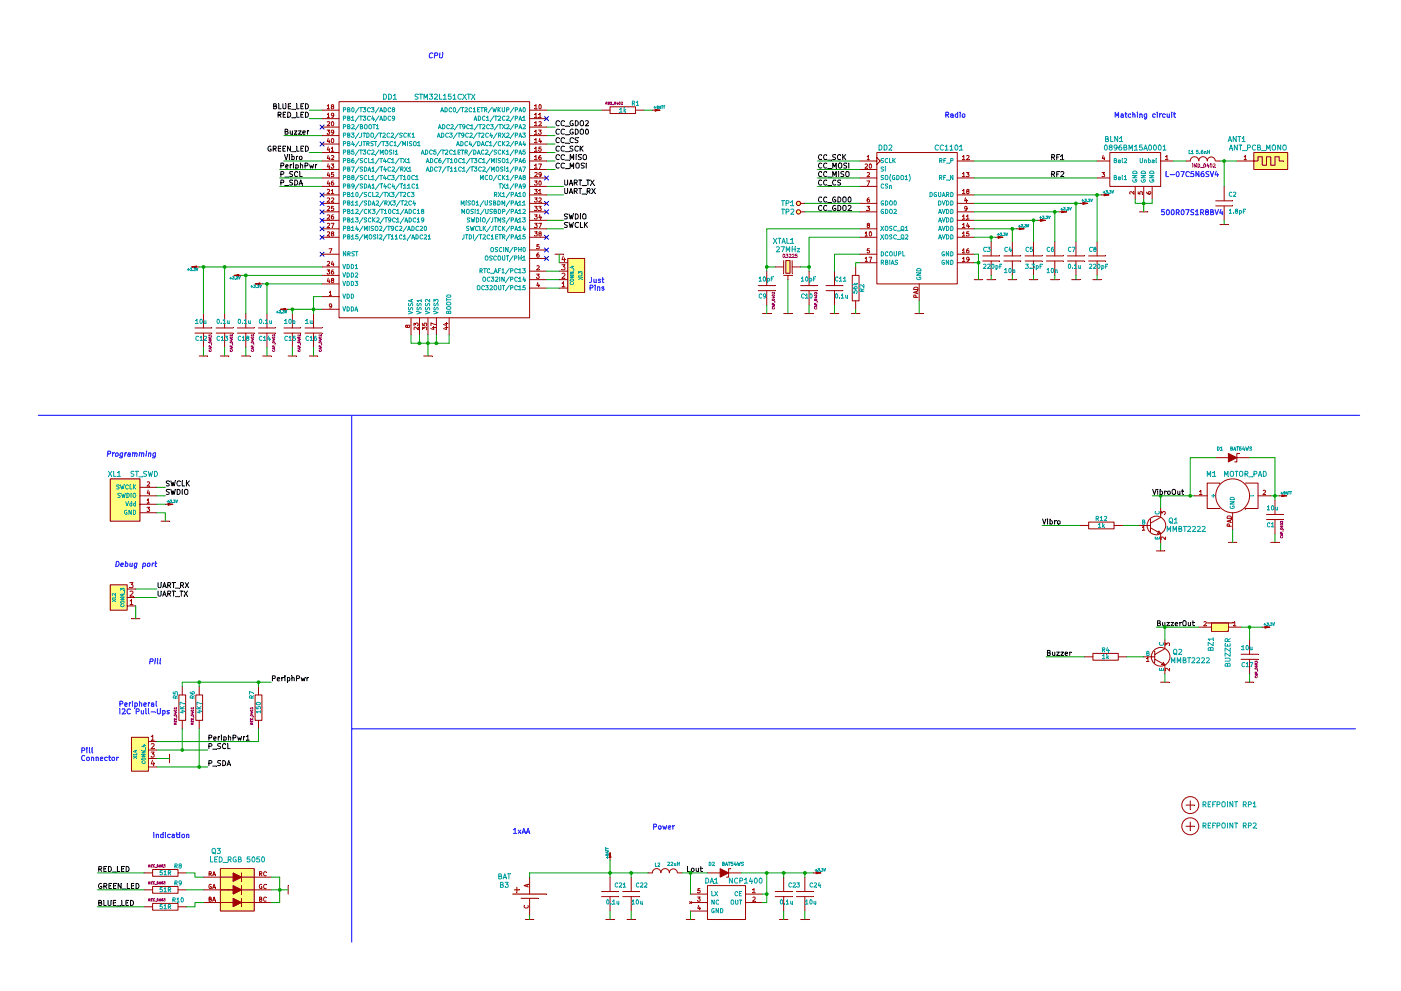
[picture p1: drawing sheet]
EESchema Schematic File Version 2
LIBS:Antennas_kl
LIBS:Connectors_kl
LIBS:pcb_details
LIBS:power
LIBS:Power_kl
LIBS:st_kl
LIBS:Tittar_kl
LIBS:Transistors_kl
LIBS:RF ICs
LIBS:memory
LIBS:ChibiArmlet-cache
EELAYER 25 0
EELAYER END
$Descr A3 16535 11693
encoding utf-8
Sheet 1 1
Title ""
Date "29 dec 2013"
Rev ""
Comp ""
Comment1 ""
Comment2 ""
Comment3 ""
Comment4 ""
$EndDescr
Text Notes 1350 6700 0    60   Italic 12
Debug port
Text Notes 1250 5400 0    60   Italic 12
Programming
Text Notes 5050 700  0    60   Italic 12
CPU
Text Notes 1800 9900 0    60   ~ 12
Indication
Text Notes 7700 9800 0    60   ~ 12
Power
Text Label 3650 1300 2    60   ~ 0
BLUE_LED
Text Label 3650 1400 2    60   ~ 0
RED_LED
$Comp
L GND #PWR01
U 1 1
P 3700 4200
F 0 "#PWR01" H 3790 4180 30  0001 C CNN
F 1 "GND" H 3700 4120 30  0001 C CNN
F 2 "" H 3700 4200 60  0001 C CNN
F 3 "" H 3700 4200 60  0001 C CNN
	1    3700 4200
	1    0    0    -1  
$EndComp
Text Label 1150 10500 0    60   ~ 0
GREEN_LED
Text Label 1150 10700 0    60   ~ 0
BLUE_LED
Text Label 1150 10300 0    60   ~ 0
RED_LED
$Comp
L REFPOINT RP2
U 1 1
P 14050 9750
F 0 "RP2" H 14750 9750 60  0000 C CNN
F 1 "REFPOINT" H 14400 9750 60  0000 C CNN
F 2 "" H 14050 9750 60  0001 C CNN
F 3 "" H 14050 9750 60  0001 C CNN
	1    14050 9750
	1    0    0    -1  
$EndComp
$Comp
L REFPOINT RP1
U 1 1
P 14050 9500
F 0 "RP1" H 14750 9500 60  0000 C CNN
F 1 "REFPOINT" H 14400 9500 60  0000 C CNN
F 2 "" H 14050 9500 60  0001 C CNN
F 3 "" H 14050 9500 60  0001 C CNN
	1    14050 9500
	1    0    0    -1  
$EndComp
$Comp
L GND #PWR02
U 1 1
P 1950 6150
F 0 "#PWR02" H 2040 6130 30  0001 C CNN
F 1 "GND" H 1950 6070 30  0001 C CNN
F 2 "" H 1950 6150 60  0001 C CNN
F 3 "" H 1950 6150 60  0001 C CNN
	1    1950 6150
	1    0    0    -1  
$EndComp
$Comp
L +3.3V #PWR03
U 1 1
P 1950 5950
F 0 "#PWR03" H 1950 5910 30  0001 C CNN
F 1 "+3.3V" H 2030 5980 30  0000 C CNN
F 2 "" H 1950 5950 60  0001 C CNN
F 3 "" H 1950 5950 60  0001 C CNN
	1    1950 5950
	1    0    0    -1  
$EndComp
Text Label 1950 5750 0    60   ~ 0
SWCLK
Text Label 1950 5850 0    60   ~ 0
SWDIO
Text Label 6650 2700 0    60   ~ 0
SWCLK
Text Label 6650 2600 0    60   ~ 0
SWDIO
$Comp
L GND #PWR04
U 1 1
P 5050 4200
F 0 "#PWR04" H 5140 4180 30  0001 C CNN
F 1 "GND" H 5050 4120 30  0001 C CNN
F 2 "" H 5050 4200 60  0001 C CNN
F 3 "" H 5050 4200 60  0001 C CNN
	1    5050 4200
	1    0    0    -1  
$EndComp
$Comp
L GND #PWR05
U 1 1
P 3450 4200
F 0 "#PWR05" H 3540 4180 30  0001 C CNN
F 1 "GND" H 3450 4120 30  0001 C CNN
F 2 "" H 3450 4200 60  0001 C CNN
F 3 "" H 3450 4200 60  0001 C CNN
	1    3450 4200
	1    0    0    -1  
$EndComp
$Comp
L GND #PWR06
U 1 1
P 3150 4200
F 0 "#PWR06" H 3240 4180 30  0001 C CNN
F 1 "GND" H 3150 4120 30  0001 C CNN
F 2 "" H 3150 4200 60  0001 C CNN
F 3 "" H 3150 4200 60  0001 C CNN
	1    3150 4200
	1    0    0    -1  
$EndComp
$Comp
L GND #PWR07
U 1 1
P 2650 4200
F 0 "#PWR07" H 2740 4180 30  0001 C CNN
F 1 "GND" H 2650 4120 30  0001 C CNN
F 2 "" H 2650 4200 60  0001 C CNN
F 3 "" H 2650 4200 60  0001 C CNN
	1    2650 4200
	1    0    0    -1  
$EndComp
$Comp
L +3.3V #PWR08
U 1 1
P 3100 3350
F 0 "#PWR08" H 3100 3310 30  0001 C CNN
F 1 "+3.3V" H 3180 3380 30  0000 C CNN
F 2 "" H 3100 3350 60  0001 C CNN
F 3 "" H 3100 3350 60  0001 C CNN
	1    3100 3350
	-1   0    0    1   
$EndComp
$Comp
L +3.3V #PWR09
U 1 1
P 2350 3150
F 0 "#PWR09" H 2350 3110 30  0001 C CNN
F 1 "+3.3V" H 2430 3180 30  0000 C CNN
F 2 "" H 2350 3150 60  0001 C CNN
F 3 "" H 2350 3150 60  0001 C CNN
	1    2350 3150
	-1   0    0    1   
$EndComp
$Comp
L +3.3V #PWR010
U 1 1
P 3400 3650
F 0 "#PWR010" H 3400 3610 30  0001 C CNN
F 1 "+3.3V" H 3480 3680 30  0000 C CNN
F 2 "" H 3400 3650 60  0001 C CNN
F 3 "" H 3400 3650 60  0001 C CNN
	1    3400 3650
	-1   0    0    1   
$EndComp
$Comp
L C C13
U 1 1
P 2650 3900
F 0 "C13" H 2550 3800 50  0000 L CNN
F 1 "0.1u" H 2550 4000 50  0000 L CNN
F 2 "CAP_0402" V 2750 3750 28  0000 C BNN
F 3 "" H 2650 3900 60  0001 C CNN
	1    2650 3900
	1    0    0    -1  
$EndComp
$Comp
L C C14
U 1 1
P 3150 3900
F 0 "C14" H 3050 3800 50  0000 L CNN
F 1 "0.1u" H 3050 4000 50  0000 L CNN
F 2 "CAP_0402" V 3250 3750 28  0000 C BNN
F 3 "" H 3150 3900 60  0001 C CNN
	1    3150 3900
	1    0    0    -1  
$EndComp
$Comp
L C C16
U 1 1
P 3700 3900
F 0 "C16" H 3600 3800 50  0000 L CNN
F 1 "1u" H 3600 4000 50  0000 L CNN
F 2 "CAP_0402" V 3800 3750 28  0000 C BNN
F 3 "" H 3700 3900 60  0001 C CNN
	1    3700 3900
	1    0    0    -1  
$EndComp
$Comp
L C C15
U 1 1
P 3450 3900
F 0 "C15" H 3350 3800 50  0000 L CNN
F 1 "10n" H 3350 4000 50  0000 L CNN
F 2 "CAP_0402" V 3550 3750 28  0000 C BNN
F 3 "" H 3450 3900 60  0001 C CNN
	1    3450 3900
	1    0    0    -1  
$EndComp
NoConn ~ 3800 3000
Text Label 6650 2200 0    60   ~ 0
UART_TX
$Comp
L GND #PWR011
U 1 1
P 1600 7300
F 0 "#PWR011" H 1690 7280 30  0001 C CNN
F 1 "GND" H 1600 7220 30  0001 C CNN
F 2 "" H 1600 7300 60  0001 C CNN
F 3 "" H 1600 7300 60  0001 C CNN
	1    1600 7300
	-1   0    0    -1  
$EndComp
$Comp
L ST_SWD XL1
U 1 1
P 1500 5900
F 0 "XL1" H 1350 6200 60  0000 C CNN
F 1 "ST_SWD" H 1700 6200 60  0000 C CNN
F 2 "" H 1500 5900 60  0001 C CNN
F 3 "" H 1500 5900 60  0001 C CNN
	1    1500 5900
	1    0    0    -1  
$EndComp
$Comp
L GND #PWR012
U 1 1
P 2400 4200
F 0 "#PWR012" H 2490 4180 30  0001 C CNN
F 1 "GND" H 2400 4120 30  0001 C CNN
F 2 "" H 2400 4200 60  0001 C CNN
F 3 "" H 2400 4200 60  0001 C CNN
	1    2400 4200
	1    0    0    -1  
$EndComp
$Comp
L C C12
U 1 1
P 2400 3900
F 0 "C12" H 2300 3800 50  0000 L CNN
F 1 "10u" H 2300 4000 50  0000 L CNN
F 2 "CAP_0603" V 2500 3750 28  0000 C BNN
F 3 "" H 2400 3900 60  0001 C CNN
	1    2400 3900
	1    0    0    -1  
$EndComp
Text Label 3650 1800 2    60   ~ 0
GREEN_LED
Text Notes 11150 1400 0    60   ~ 0
Radio
$Comp
L CRYSTAL_H XTAL1
U 1 1
P 9300 3150
F 0 "XTAL1" H 9250 3450 60  0000 C CNN
F 1 "27MHz" H 9300 3350 60  0000 C CNN
F 2 "03225" H 9325 3275 39  0000 C CNN
F 3 "" H 9300 3150 60  0001 C CNN
	1    9300 3150
	1    0    0    -1  
$EndComp
$Comp
L C C10
U 1 1
P 9550 3400
F 0 "C10" H 9450 3300 50  0000 L CNN
F 1 "10pF" H 9450 3500 50  0000 L CNN
F 2 "CAP_0402" V 9650 3250 28  0000 C BNN
F 3 "" H 9550 3400 60  0001 C CNN
	1    9550 3400
	1    0    0    -1  
$EndComp
$Comp
L GND #PWR013
U 1 1
P 9550 3700
F 0 "#PWR013" H 9640 3680 30  0001 C CNN
F 1 "GND" H 9550 3620 30  0001 C CNN
F 2 "" H 9550 3700 60  0001 C CNN
F 3 "" H 9550 3700 60  0001 C CNN
	1    9550 3700
	1    0    0    -1  
$EndComp
$Comp
L GND #PWR014
U 1 1
P 9050 3700
F 0 "#PWR014" H 9140 3680 30  0001 C CNN
F 1 "GND" H 9050 3620 30  0001 C CNN
F 2 "" H 9050 3700 60  0001 C CNN
F 3 "" H 9050 3700 60  0001 C CNN
	1    9050 3700
	1    0    0    -1  
$EndComp
$Comp
L C C9
U 1 1
P 9050 3400
F 0 "C9" H 8950 3300 50  0000 L CNN
F 1 "10pF" H 8950 3500 50  0000 L CNN
F 2 "CAP_0402" V 9150 3250 28  0000 C BNN
F 3 "" H 9050 3400 60  0001 C CNN
	1    9050 3400
	1    0    0    -1  
$EndComp
$Comp
L GND #PWR015
U 1 1
P 9300 3700
F 0 "#PWR015" H 9390 3680 30  0001 C CNN
F 1 "GND" H 9300 3620 30  0001 C CNN
F 2 "" H 9300 3700 60  0001 C CNN
F 3 "" H 9300 3700 60  0001 C CNN
	1    9300 3700
	1    0    0    -1  
$EndComp
Text Label 9650 2500 0    60   ~ 0
CC_GDO2
$Comp
L +3.3V #PWR016
U 1 1
P 11750 2800
F 0 "#PWR016" H 11750 2760 30  0001 C CNN
F 1 "+3.3V" H 11830 2830 30  0000 C CNN
F 2 "" H 11750 2800 60  0001 C CNN
F 3 "" H 11750 2800 60  0001 C CNN
	1    11750 2800
	1    0    0    -1  
$EndComp
$Comp
L +3.3V #PWR017
U 1 1
P 12000 2700
F 0 "#PWR017" H 12000 2660 30  0001 C CNN
F 1 "+3.3V" H 12080 2730 30  0000 C CNN
F 2 "" H 12000 2700 60  0001 C CNN
F 3 "" H 12000 2700 60  0001 C CNN
	1    12000 2700
	1    0    0    -1  
$EndComp
$Comp
L +3.3V #PWR018
U 1 1
P 12250 2600
F 0 "#PWR018" H 12250 2560 30  0001 C CNN
F 1 "+3.3V" H 12330 2630 30  0000 C CNN
F 2 "" H 12250 2600 60  0001 C CNN
F 3 "" H 12250 2600 60  0001 C CNN
	1    12250 2600
	1    0    0    -1  
$EndComp
$Comp
L +3.3V #PWR019
U 1 1
P 12500 2500
F 0 "#PWR019" H 12500 2460 30  0001 C CNN
F 1 "+3.3V" H 12580 2530 30  0000 C CNN
F 2 "" H 12500 2500 60  0001 C CNN
F 3 "" H 12500 2500 60  0001 C CNN
	1    12500 2500
	1    0    0    -1  
$EndComp
$Comp
L +3.3V #PWR020
U 1 1
P 12750 2400
F 0 "#PWR020" H 12750 2360 30  0001 C CNN
F 1 "+3.3V" H 12830 2430 30  0000 C CNN
F 2 "" H 12750 2400 60  0001 C CNN
F 3 "" H 12750 2400 60  0001 C CNN
	1    12750 2400
	1    0    0    -1  
$EndComp
$Comp
L +3.3V #PWR021
U 1 1
P 13000 2300
F 0 "#PWR021" H 13000 2260 30  0001 C CNN
F 1 "+3.3V" H 13080 2330 30  0000 C CNN
F 2 "" H 13000 2300 60  0001 C CNN
F 3 "" H 13000 2300 60  0001 C CNN
	1    13000 2300
	1    0    0    -1  
$EndComp
Text Label 9650 2400 0    60   ~ 0
CC_GDO0
Text Label 9650 2200 0    60   ~ 0
CC_CS
Text Label 9650 1900 0    60   ~ 0
CC_SCK
Text Label 9650 2100 0    60   ~ 0
CC_MISO
Text Label 9650 2000 0    60   ~ 0
CC_MOSI
$Comp
L CC1101 DD2
U 1 1
P 10900 2550
F 0 "DD2" H 10450 3350 60  0000 C CNN
F 1 "CC1101" H 11200 3350 60  0000 C CNN
F 2 "" H 10900 2550 60  0001 C CNN
F 3 "" H 10900 2550 60  0001 C CNN
	1    10900 2550
	1    0    0    -1  
$EndComp
Text Label 12400 2100 0    60   ~ 0
RF2
Text Label 12400 1900 0    60   ~ 0
RF1
$Comp
L GND #PWR022
U 1 1
P 12950 3300
F 0 "#PWR022" H 13040 3280 30  0001 C CNN
F 1 "GND" H 12950 3220 30  0001 C CNN
F 2 "" H 12950 3300 60  0001 C CNN
F 3 "" H 12950 3300 60  0001 C CNN
	1    12950 3300
	1    0    0    -1  
$EndComp
$Comp
L C C8
U 1 1
P 12950 3050
F 0 "C8" H 12850 3150 50  0000 L CNN
F 1 "220pF" H 12850 2950 50  0000 L CNN
F 2 "" H 12950 3050 60  0001 C CNN
F 3 "" H 12950 3050 60  0001 C CNN
	1    12950 3050
	1    0    0    -1  
$EndComp
$Comp
L GND #PWR023
U 1 1
P 12450 3300
F 0 "#PWR023" H 12540 3280 30  0001 C CNN
F 1 "GND" H 12450 3220 30  0001 C CNN
F 2 "" H 12450 3300 60  0001 C CNN
F 3 "" H 12450 3300 60  0001 C CNN
	1    12450 3300
	1    0    0    -1  
$EndComp
$Comp
L C C6
U 1 1
P 12450 3050
F 0 "C6" H 12350 3150 50  0000 L CNN
F 1 "10n" H 12350 2900 50  0000 L CNN
F 2 "" H 12450 3050 60  0001 C CNN
F 3 "" H 12450 3050 60  0001 C CNN
	1    12450 3050
	1    0    0    -1  
$EndComp
$Comp
L C C7
U 1 1
P 12700 3050
F 0 "C7" H 12600 3150 50  0000 L CNN
F 1 "0.1u" H 12600 2950 50  0000 L CNN
F 2 "" H 12700 3050 60  0001 C CNN
F 3 "" H 12700 3050 60  0001 C CNN
	1    12700 3050
	1    0    0    -1  
$EndComp
$Comp
L GND #PWR024
U 1 1
P 12700 3300
F 0 "#PWR024" H 12790 3280 30  0001 C CNN
F 1 "GND" H 12700 3220 30  0001 C CNN
F 2 "" H 12700 3300 60  0001 C CNN
F 3 "" H 12700 3300 60  0001 C CNN
	1    12700 3300
	1    0    0    -1  
$EndComp
$Comp
L GND #PWR025
U 1 1
P 12200 3300
F 0 "#PWR025" H 12290 3280 30  0001 C CNN
F 1 "GND" H 12200 3220 30  0001 C CNN
F 2 "" H 12200 3300 60  0001 C CNN
F 3 "" H 12200 3300 60  0001 C CNN
	1    12200 3300
	1    0    0    -1  
$EndComp
$Comp
L C C5
U 1 1
P 12200 3050
F 0 "C5" H 12100 3150 50  0000 L CNN
F 1 "3.3pF" H 12100 2950 50  0000 L CNN
F 2 "" H 12200 3050 60  0001 C CNN
F 3 "" H 12200 3050 60  0001 C CNN
	1    12200 3050
	1    0    0    -1  
$EndComp
$Comp
L C C4
U 1 1
P 11950 3050
F 0 "C4" H 11850 3150 50  0000 L CNN
F 1 "10n" H 11850 2900 50  0000 L CNN
F 2 "" H 11950 3050 60  0001 C CNN
F 3 "" H 11950 3050 60  0001 C CNN
	1    11950 3050
	1    0    0    -1  
$EndComp
$Comp
L GND #PWR026
U 1 1
P 11950 3300
F 0 "#PWR026" H 12040 3280 30  0001 C CNN
F 1 "GND" H 11950 3220 30  0001 C CNN
F 2 "" H 11950 3300 60  0001 C CNN
F 3 "" H 11950 3300 60  0001 C CNN
	1    11950 3300
	1    0    0    -1  
$EndComp
$Comp
L GND #PWR027
U 1 1
P 11700 3300
F 0 "#PWR027" H 11790 3280 30  0001 C CNN
F 1 "GND" H 11700 3220 30  0001 C CNN
F 2 "" H 11700 3300 60  0001 C CNN
F 3 "" H 11700 3300 60  0001 C CNN
	1    11700 3300
	1    0    0    -1  
$EndComp
$Comp
L C C3
U 1 1
P 11700 3050
F 0 "C3" H 11600 3150 50  0000 L CNN
F 1 "220pF" H 11600 2950 50  0000 L CNN
F 2 "" H 11700 3050 60  0001 C CNN
F 3 "" H 11700 3050 60  0001 C CNN
	1    11700 3050
	1    0    0    -1  
$EndComp
$Comp
L GND #PWR028
U 1 1
P 11550 3300
F 0 "#PWR028" H 11640 3280 30  0001 C CNN
F 1 "GND" H 11550 3220 30  0001 C CNN
F 2 "" H 11550 3300 60  0001 C CNN
F 3 "" H 11550 3300 60  0001 C CNN
	1    11550 3300
	1    0    0    -1  
$EndComp
$Comp
L TESTPOINT TP1
U 1 1
P 9500 2400
F 0 "TP1" V 9500 2600 60  0000 C CNN
F 1 "TESTPOINT" H 9475 2625 60  0001 C CNN
F 2 "" H 9500 2400 60  0001 C CNN
F 3 "" H 9500 2400 60  0001 C CNN
	1    9500 2400
	0    -1   -1   0   
$EndComp
$Comp
L TESTPOINT TP2
U 1 1
P 9500 2500
F 0 "TP2" V 9500 2700 60  0000 C CNN
F 1 "TESTPOINT" H 9475 2725 60  0001 C CNN
F 2 "" H 9500 2500 60  0001 C CNN
F 3 "" H 9500 2500 60  0001 C CNN
	1    9500 2500
	0    -1   -1   0   
$EndComp
$Comp
L GND #PWR029
U 1 1
P 10850 3700
F 0 "#PWR029" H 10940 3680 30  0001 C CNN
F 1 "GND" H 10850 3620 30  0001 C CNN
F 2 "" H 10850 3700 60  0001 C CNN
F 3 "" H 10850 3700 60  0001 C CNN
	1    10850 3700
	1    0    0    -1  
$EndComp
$Comp
L GND #PWR030
U 1 1
P 9850 3700
F 0 "#PWR030" H 9940 3680 30  0001 C CNN
F 1 "GND" H 9850 3620 30  0001 C CNN
F 2 "" H 9850 3700 60  0001 C CNN
F 3 "" H 9850 3700 60  0001 C CNN
	1    9850 3700
	1    0    0    -1  
$EndComp
$Comp
L GND #PWR031
U 1 1
P 10100 3700
F 0 "#PWR031" H 10190 3680 30  0001 C CNN
F 1 "GND" H 10100 3620 30  0001 C CNN
F 2 "" H 10100 3700 60  0001 C CNN
F 3 "" H 10100 3700 60  0001 C CNN
	1    10100 3700
	1    0    0    -1  
$EndComp
$Comp
L C C11
U 1 1
P 9850 3400
F 0 "C11" H 9850 3500 50  0000 L CNN
F 1 "0.1u" H 9850 3300 50  0000 L CNN
F 2 "" H 9850 3400 60  0001 C CNN
F 3 "" H 9850 3400 60  0001 C CNN
	1    9850 3400
	1    0    0    -1  
$EndComp
$Comp
L R R2
U 1 1
P 10100 3400
F 0 "R2" V 10180 3400 50  0000 C CNN
F 1 "56k" V 10100 3400 50  0000 C CNN
F 2 "" H 10100 3400 60  0001 C CNN
F 3 "" H 10100 3400 60  0001 C CNN
	1    10100 3400
	1    0    0    -1  
$EndComp
$Comp
L C C2
U 1 1
P 14450 2400
F 0 "C2" H 14500 2500 50  0000 L CNN
F 1 "1.8pF" H 14500 2300 50  0000 L CNN
F 2 "" H 14450 2400 60  0001 C CNN
F 3 "" H 14450 2400 60  0001 C CNN
	1    14450 2400
	1    0    0    -1  
$EndComp
$Comp
L GND #PWR032
U 1 1
P 14450 2650
F 0 "#PWR032" H 14540 2630 30  0001 C CNN
F 1 "GND" H 14450 2570 30  0001 C CNN
F 2 "" H 14450 2650 60  0001 C CNN
F 3 "" H 14450 2650 60  0001 C CNN
	1    14450 2650
	1    0    0    -1  
$EndComp
Text Notes 13150 1400 0    60   ~ 0
Matching circuit
Text Label 6550 1500 0    60   ~ 0
CC_GDO2
Text Label 6550 1600 0    60   ~ 0
CC_GDO0
Text Label 6550 1700 0    60   ~ 0
CC_CS
Text Label 6550 1800 0    60   ~ 0
CC_SCK
Text Label 6550 1900 0    60   ~ 0
CC_MISO
Text Label 6550 2000 0    60   ~ 0
CC_MOSI
$Comp
L R R1
U 1 1
P 7350 1300
F 0 "R1" V 7430 1150 50  0000 C CNN
F 1 "1k" V 7350 1300 50  0000 C CNN
F 2 "RES_0402" V 7430 1400 28  0000 C CNN
F 3 "" H 7350 1300 60  0001 C CNN
	1    7350 1300
	0    -1   -1   0   
$EndComp
$Comp
L +BATT #PWR033
U 1 1
P 7700 1300
F 0 "#PWR033" H 7700 1260 30  0001 C CNN
F 1 "+BATT" H 7780 1330 30  0000 C CNN
F 2 "" H 7700 1300 60  0000 C CNN
F 3 "" H 7700 1300 60  0000 C CNN
	1    7700 1300
	1    0    0    -1  
$EndComp
$Comp
L BAT B3
U 1 1
P 6250 10550
F 0 "B3" H 5950 10650 60  0000 C CNN
F 1 "BAT" H 5950 10750 60  0000 C CNN
F 2 "" H 6250 10550 60  0001 C CNN
F 3 "" H 6250 10550 60  0001 C CNN
	1    6250 10550
	1    0    0    -1  
$EndComp
$Comp
L +3.3V #PWR034
U 1 1
P 9600 10300
F 0 "#PWR034" H 9600 10260 30  0001 C CNN
F 1 "+3.3V" H 9680 10330 30  0000 C CNN
F 2 "" H 9600 10300 60  0001 C CNN
F 3 "" H 9600 10300 60  0001 C CNN
	1    9600 10300
	1    0    0    -1  
$EndComp
Text Label 8100 10300 0    60   ~ 0
Lout
$Comp
L +BATT #PWR035
U 1 1
P 7200 10150
F 0 "#PWR035" H 7200 10110 30  0001 C CNN
F 1 "+BATT" H 7280 10180 30  0000 C CNN
F 2 "" H 7200 10150 60  0001 C CNN
F 3 "" H 7200 10150 60  0001 C CNN
	1    7200 10150
	0    -1   -1   0   
$EndComp
$Comp
L C C23
U 1 1
P 9250 10550
F 0 "C23" H 9300 10650 50  0000 L CNN
F 1 "0.1u" H 9200 10450 50  0000 L CNN
F 2 "" H 9250 10550 60  0001 C CNN
F 3 "" H 9250 10550 60  0001 C CNN
	1    9250 10550
	1    0    0    -1  
$EndComp
$Comp
L C C24
U 1 1
P 9500 10550
F 0 "C24" H 9550 10650 50  0000 L CNN
F 1 "10u" H 9500 10450 50  0000 L CNN
F 2 "" H 9500 10550 60  0001 C CNN
F 3 "" H 9500 10550 60  0001 C CNN
	1    9500 10550
	1    0    0    -1  
$EndComp
$Comp
L GND #PWR036
U 1 1
P 9250 10850
F 0 "#PWR036" H 9340 10830 30  0001 C CNN
F 1 "GND" H 9250 10770 30  0001 C CNN
F 2 "" H 9250 10850 60  0001 C CNN
F 3 "" H 9250 10850 60  0001 C CNN
	1    9250 10850
	1    0    0    -1  
$EndComp
$Comp
L GND #PWR037
U 1 1
P 9500 10850
F 0 "#PWR037" H 9590 10830 30  0001 C CNN
F 1 "GND" H 9500 10770 30  0001 C CNN
F 2 "" H 9500 10850 60  0001 C CNN
F 3 "" H 9500 10850 60  0001 C CNN
	1    9500 10850
	1    0    0    -1  
$EndComp
$Comp
L D_SHOTTKY D2
U 1 1
P 8550 10300
F 0 "D2" H 8400 10400 40  0000 C CNN
F 1 "BAT54WS" H 8650 10400 40  0000 C CNN
F 2 "" H 8550 10300 60  0001 C CNN
F 3 "" H 8550 10300 60  0001 C CNN
	1    8550 10300
	1    0    0    -1  
$EndComp
$Comp
L GND #PWR038
U 1 1
P 8150 10850
F 0 "#PWR038" H 8240 10830 30  0001 C CNN
F 1 "GND" H 8150 10770 30  0001 C CNN
F 2 "" H 8150 10850 60  0001 C CNN
F 3 "" H 8150 10850 60  0001 C CNN
	1    8150 10850
	1    0    0    -1  
$EndComp
$Comp
L L L2
U 1 1
P 7850 10300
F 0 "L2" V 7760 10210 40  0000 C CNN
F 1 "22uH" V 7750 10400 40  0000 C CNN
F 2 "" H 7850 10300 60  0001 C CNN
F 3 "" H 7850 10300 60  0001 C CNN
	1    7850 10300
	0    1    1    0   
$EndComp
$Comp
L GND #PWR039
U 1 1
P 7450 10850
F 0 "#PWR039" H 7540 10830 30  0001 C CNN
F 1 "GND" H 7450 10770 30  0001 C CNN
F 2 "" H 7450 10850 60  0001 C CNN
F 3 "" H 7450 10850 60  0001 C CNN
	1    7450 10850
	1    0    0    -1  
$EndComp
$Comp
L GND #PWR040
U 1 1
P 7200 10850
F 0 "#PWR040" H 7290 10830 30  0001 C CNN
F 1 "GND" H 7200 10770 30  0001 C CNN
F 2 "" H 7200 10850 60  0001 C CNN
F 3 "" H 7200 10850 60  0001 C CNN
	1    7200 10850
	1    0    0    -1  
$EndComp
$Comp
L C C22
U 1 1
P 7450 10550
F 0 "C22" H 7500 10650 50  0000 L CNN
F 1 "10u" H 7450 10450 50  0000 L CNN
F 2 "" H 7450 10550 60  0001 C CNN
F 3 "" H 7450 10550 60  0001 C CNN
	1    7450 10550
	1    0    0    -1  
$EndComp
$Comp
L C C21
U 1 1
P 7200 10550
F 0 "C21" H 7250 10650 50  0000 L CNN
F 1 "0.1u" H 7150 10450 50  0000 L CNN
F 2 "" H 7200 10550 60  0001 C CNN
F 3 "" H 7200 10550 60  0001 C CNN
	1    7200 10550
	1    0    0    -1  
$EndComp
$Comp
L NCP1400 DA1
U 1 1
P 8600 10650
F 0 "DA1" H 8400 10900 60  0000 C CNN
F 1 "NCP1400" H 8800 10900 60  0000 C CNN
F 2 "" H 8600 10650 60  0001 C CNN
F 3 "" H 8600 10650 60  0001 C CNN
	1    8600 10650
	1    0    0    -1  
$EndComp
$Comp
L GND #PWR041
U 1 1
P 6250 10850
F 0 "#PWR041" H 6340 10830 30  0001 C CNN
F 1 "GND" H 6250 10770 30  0001 C CNN
F 2 "" H 6250 10850 60  0001 C CNN
F 3 "" H 6250 10850 60  0001 C CNN
	1    6250 10850
	1    0    0    -1  
$EndComp
$Comp
L BALUN868JOHANSON BLN1
U 1 1
P 13400 2000
F 0 "BLN1" H 13150 2350 60  0000 C CNN
F 1 "0896BM15A0001" H 13400 2250 60  0000 C CNN
F 2 "" H 13400 2000 60  0000 C CNN
F 3 "" H 13400 2000 60  0000 C CNN
	1    13400 2000
	1    0    0    -1  
$EndComp
$Comp
L GND #PWR042
U 1 1
P 13500 2500
F 0 "#PWR042" H 13590 2480 30  0001 C CNN
F 1 "GND" H 13500 2420 30  0001 C CNN
F 2 "" H 13500 2500 60  0001 C CNN
F 3 "" H 13500 2500 60  0001 C CNN
	1    13500 2500
	1    0    0    -1  
$EndComp
$Comp
L L L1
U 1 1
P 14200 1900
F 0 "L1" V 14100 1760 40  0000 C CNN
F 1 "5.6nH" V 14100 1900 40  0000 C CNN
F 2 "IND_0402" V 14260 1910 40  0000 C CNN
F 3 "~" H 14200 1900 60  0000 C CNN
	1    14200 1900
	0    1    1    0   
$EndComp
Text Notes 13750 2100 0    60   ~ 0
L-07C5N6SV4
Text Notes 13700 2550 0    60   ~ 0
500R07S1R8BV4
$Comp
L GND #PWR043
U 1 1
P 3400 10500
F 0 "#PWR043" H 3490 10480 30  0001 C CNN
F 1 "GND" H 3400 10420 30  0001 C CNN
F 2 "" H 3400 10500 60  0001 C CNN
F 3 "" H 3400 10500 60  0001 C CNN
	1    3400 10500
	0    -1   -1   0   
$EndComp
$Comp
L LED_RGB Q3
U 1 1
P 2800 10500
F 0 "Q3" H 2550 10950 60  0000 C CNN
F 1 "LED_RGB 5050" H 2800 10850 60  0000 C CNN
F 2 "" H 2800 10500 60  0001 C CNN
F 3 "" H 2800 10500 60  0001 C CNN
	1    2800 10500
	1    0    0    -1  
$EndComp
$Comp
L R R10
U 1 1
P 1950 10700
F 0 "R10" V 2030 10550 50  0000 C CNN
F 1 "51R" V 1950 10700 50  0000 C CNN
F 2 "RES_0603" V 2030 10800 28  0000 C CNN
F 3 "" H 1950 10700 60  0001 C CNN
	1    1950 10700
	0    -1   -1   0   
$EndComp
$Comp
L R R9
U 1 1
P 1950 10500
F 0 "R9" V 2030 10350 50  0000 C CNN
F 1 "51R" V 1950 10500 50  0000 C CNN
F 2 "RES_0603" V 2030 10600 28  0000 C CNN
F 3 "" H 1950 10500 60  0001 C CNN
	1    1950 10500
	0    -1   -1   0   
$EndComp
$Comp
L R R8
U 1 1
P 1950 10300
F 0 "R8" V 2030 10150 50  0000 C CNN
F 1 "51R" V 1950 10300 50  0000 C CNN
F 2 "RES_0603" V 2030 10400 28  0000 C CNN
F 3 "" H 1950 10300 60  0001 C CNN
	1    1950 10300
	0    -1   -1   0   
$EndComp
Text Notes 1400 8350 0    60   ~ 0
Peripheral\nI2C Pull-Ups
$Comp
L R R6
U 1 1
P 2350 8350
F 0 "R6" V 2430 8200 50  0000 C CNN
F 1 "4K7" V 2350 8350 50  0000 C CNN
F 2 "RES_0402" V 2430 8450 28  0000 C CNN
F 3 "" H 2350 8350 60  0001 C CNN
	1    2350 8350
	-1   0    0    1   
$EndComp
$Comp
L R R5
U 1 1
P 2150 8350
F 0 "R5" V 2230 8200 50  0000 C CNN
F 1 "4K7" V 2150 8350 50  0000 C CNN
F 2 "RES_0402" V 2230 8450 28  0000 C CNN
F 3 "" H 2150 8350 60  0001 C CNN
	1    2150 8350
	-1   0    0    1   
$EndComp
Text Label 2450 8750 0    60   ~ 0
PeriphPwr1
Text Notes 950  8900 0    60   ~ 0
Pill \nConnector
$Comp
L CONN_4 XL4
U 1 1
P 1650 8900
F 0 "XL4" V 1600 8900 40  0000 C CNN
F 1 "CONN_4" V 1700 8900 40  0000 C CNN
F 2 "" H 1650 8900 60  0001 C CNN
F 3 "" H 1650 8900 60  0001 C CNN
	1    1650 8900
	1    0    0    -1  
$EndComp
Text Label 2450 9050 0    60   ~ 0
P_SDA
Text Label 2450 8850 0    60   ~ 0
P_SCL
$Comp
L GND #PWR044
U 1 1
P 2000 8950
F 0 "#PWR044" H 2090 8930 30  0001 C CNN
F 1 "GND" H 2000 8870 30  0001 C CNN
F 2 "" H 2000 8950 60  0001 C CNN
F 3 "" H 2000 8950 60  0001 C CNN
	1    2000 8950
	0    -1   -1   0   
$EndComp
$Comp
L R R7
U 1 1
P 3050 8350
F 0 "R7" V 3130 8200 50  0000 C CNN
F 1 "150" V 3050 8350 50  0000 C CNN
F 2 "RES_0402" V 3130 8450 28  0000 C CNN
F 3 "" H 3050 8350 60  0001 C CNN
	1    3050 8350
	-1   0    0    1   
$EndComp
Text Label 3200 8050 0    60   ~ 0
PeriphPwr
Text Label 3300 2100 0    60   ~ 0
P_SCL
Text Label 3300 2200 0    60   ~ 0
P_SDA
Text Label 3300 2000 0    60   ~ 0
PeriphPwr
$Comp
L BUZZER BZ1
U 1 1
P 14400 7400
F 0 "BZ1" H 14600 7500 60  0000 C CNN
F 1 "BUZZER" H 14700 7300 60  0000 C CNN
F 2 "" H 14400 7400 60  0001 C CNN
F 3 "" H 14400 7400 60  0001 C CNN
	1    14400 7400
	0    -1   1    0   
$EndComp
Text Label 13650 7400 0    60   ~ 0
BuzzerOut
Text Label 12350 7750 0    60   ~ 0
Buzzer
$Comp
L R R4
U 1 1
P 13050 7750
F 0 "R4" V 13130 7750 50  0000 C CNN
F 1 "1k" V 13050 7750 50  0000 C CNN
F 2 "" H 13050 7750 60  0001 C CNN
F 3 "" H 13050 7750 60  0001 C CNN
	1    13050 7750
	0    -1   -1   0   
$EndComp
$Comp
L GND #PWR045
U 1 1
P 13750 8050
F 0 "#PWR045" H 13840 8030 30  0001 C CNN
F 1 "GND" H 13750 7970 30  0001 C CNN
F 2 "" H 13750 8050 60  0001 C CNN
F 3 "" H 13750 8050 60  0001 C CNN
	1    13750 8050
	1    0    0    -1  
$EndComp
$Comp
L NPN Q2
U 1 1
P 13700 7750
F 0 "Q2" H 13900 7800 60  0000 C CNN
F 1 "MMBT2222" H 14050 7700 60  0000 C CNN
F 2 "" H 13700 7750 60  0001 C CNN
F 3 "" H 13700 7750 60  0001 C CNN
	1    13700 7750
	1    0    0    -1  
$EndComp
Text Label 3350 1600 0    60   ~ 0
Buzzer
Text Notes 1750 7850 0    60   Italic 12
Pill
Text Label 6650 2300 0    60   ~ 0
UART_RX
Text Label 1850 7050 0    60   ~ 0
UART_TX
Text Label 1850 6950 0    60   ~ 0
UART_RX
$Comp
L CONN_3 XL2
U 1 1
P 1400 7050
F 0 "XL2" V 1350 7050 40  0000 C CNN
F 1 "CONN_3" V 1450 7050 40  0000 C CNN
F 2 "~" H 1400 7050 60  0000 C CNN
F 3 "~" H 1400 7050 60  0000 C CNN
	1    1400 7050
	1    0    0    1   
$EndComp
Text Notes 6050 9850 0    60   ~ 0
1xAA
$Comp
L +3.3V #PWR046
U 1 1
P 14900 7400
F 0 "#PWR046" H 14900 7360 30  0001 C CNN
F 1 "+3.3V" H 14980 7430 30  0000 C CNN
F 2 "" H 14900 7400 60  0000 C CNN
F 3 "" H 14900 7400 60  0000 C CNN
	1    14900 7400
	1    0    0    -1  
$EndComp
$Comp
L GND #PWR047
U 1 1
P 14750 8050
F 0 "#PWR047" H 14840 8030 30  0001 C CNN
F 1 "GND" H 14750 7970 30  0001 C CNN
F 2 "" H 14750 8050 60  0001 C CNN
F 3 "" H 14750 8050 60  0001 C CNN
	1    14750 8050
	1    0    0    -1  
$EndComp
$Comp
L C C17
U 1 1
P 14750 7750
F 0 "C17" H 14650 7650 50  0000 L CNN
F 1 "10u" H 14650 7850 50  0000 L CNN
F 2 "CAP_0603" V 14850 7600 28  0000 C BNN
F 3 "" H 14750 7750 60  0001 C CNN
	1    14750 7750
	1    0    0    -1  
$EndComp
NoConn ~ 6450 2100
NoConn ~ 6450 2400
NoConn ~ 6450 2500
NoConn ~ 3800 1700
$Comp
L GND #PWR048
U 1 1
P 2900 4200
F 0 "#PWR048" H 2990 4180 30  0001 C CNN
F 1 "GND" H 2900 4120 30  0001 C CNN
F 2 "" H 2900 4200 60  0001 C CNN
F 3 "" H 2900 4200 60  0001 C CNN
	1    2900 4200
	1    0    0    -1  
$EndComp
$Comp
L C C18
U 1 1
P 2900 3900
F 0 "C18" H 2800 3800 50  0000 L CNN
F 1 "0.1u" H 2800 4000 50  0000 L CNN
F 2 "CAP_0402" V 3000 3750 28  0000 C BNN
F 3 "" H 2900 3900 60  0001 C CNN
	1    2900 3900
	1    0    0    -1  
$EndComp
$Comp
L +3.3V #PWR049
U 1 1
P 2850 3250
F 0 "#PWR049" H 2850 3210 30  0001 C CNN
F 1 "+3.3V" H 2930 3280 30  0000 C CNN
F 2 "" H 2850 3250 60  0001 C CNN
F 3 "" H 2850 3250 60  0001 C CNN
	1    2850 3250
	-1   0    0    1   
$EndComp
Wire Wire Line
	1950 6150 1950 6050
Wire Wire Line
	1950 6050 1850 6050
Wire Wire Line
	1950 5750 1850 5750
Wire Wire Line
	6450 2600 6650 2600
Wire Wire Line
	3700 4100 3700 4200
Wire Wire Line
	2650 4100 2650 4200
Wire Wire Line
	6450 2200 6650 2200
Wire Wire Line
	1600 7150 1600 7300
Wire Wire Line
	3150 4100 3150 4200
Wire Wire Line
	3450 4100 3450 4200
Wire Wire Line
	6450 2700 6650 2700
Wire Wire Line
	1850 5850 1950 5850
Wire Wire Line
	1850 5950 1950 5950
Wire Wire Line
	1600 6950 1850 6950
Wire Wire Line
	2400 4100 2400 4200
Wire Wire Line
	9550 3200 9550 2800
Wire Wire Line
	9550 2800 10150 2800
Wire Wire Line
	10150 2700 9050 2700
Wire Wire Line
	9050 2700 9050 3200
Wire Wire Line
	9550 3600 9550 3700
Connection ~ 9550 3150
Wire Wire Line
	9150 3150 9050 3150
Connection ~ 9050 3150
Wire Wire Line
	10150 2200 9650 2200
Wire Wire Line
	10150 2000 9650 2000
Connection ~ 12950 2300
Wire Wire Line
	12950 2300 12950 2850
Connection ~ 12700 2400
Wire Wire Line
	12700 2400 12700 2850
Connection ~ 12450 2500
Wire Wire Line
	12450 2500 12450 2850
Connection ~ 12200 2600
Wire Wire Line
	12250 2600 11500 2600
Connection ~ 11950 2700
Wire Wire Line
	12000 2700 11500 2700
Wire Wire Line
	12950 3250 12950 3300
Wire Wire Line
	12450 3250 12450 3300
Wire Wire Line
	12700 3250 12700 3300
Wire Wire Line
	12200 3250 12200 3300
Wire Wire Line
	11950 3250 11950 3300
Connection ~ 11700 2800
Wire Wire Line
	11750 2800 11500 2800
Wire Wire Line
	11550 3300 11550 3000
Connection ~ 11550 3100
Wire Wire Line
	11500 3100 11550 3100
Wire Wire Line
	10150 2400 9500 2400
Wire Wire Line
	10850 3550 10850 3700
Wire Wire Line
	9850 3600 9850 3700
Wire Wire Line
	10150 3000 9850 3000
Wire Wire Line
	9850 3000 9850 3200
Wire Wire Line
	10100 3150 10100 3100
Wire Wire Line
	10100 3100 10150 3100
Wire Wire Line
	10100 3650 10100 3700
Wire Wire Line
	11550 3000 11500 3000
Wire Wire Line
	11700 3250 11700 3300
Wire Wire Line
	11700 2850 11700 2800
Wire Wire Line
	11950 2850 11950 2700
Wire Wire Line
	12200 2850 12200 2600
Wire Wire Line
	11500 2500 12500 2500
Wire Wire Line
	11500 2400 12750 2400
Wire Wire Line
	13000 2300 11500 2300
Wire Wire Line
	9650 1900 10150 1900
Wire Wire Line
	9650 2100 10150 2100
Wire Wire Line
	9500 2500 10150 2500
Wire Wire Line
	9050 3600 9050 3700
Wire Wire Line
	9300 3300 9300 3700
Wire Wire Line
	9450 3150 9550 3150
Wire Wire Line
	14450 1900 14450 2200
Wire Wire Line
	14450 2600 14450 2650
Wire Wire Line
	7700 1300 7600 1300
Wire Wire Line
	6450 1300 7100 1300
Wire Wire Line
	8150 10300 8150 10550
Connection ~ 9250 10300
Wire Wire Line
	9250 10300 9250 10350
Wire Wire Line
	9500 10750 9500 10850
Wire Wire Line
	9250 10750 9250 10850
Connection ~ 9050 10550
Wire Wire Line
	9050 10650 9000 10650
Connection ~ 8150 10300
Wire Wire Line
	8150 10750 8150 10850
Connection ~ 7450 10300
Wire Wire Line
	7200 10750 7200 10850
Wire Wire Line
	7450 10300 7450 10350
Connection ~ 7200 10300
Wire Wire Line
	7450 10750 7450 10850
Wire Wire Line
	8050 10300 8350 10300
Wire Wire Line
	9050 10550 9000 10550
Connection ~ 9050 10300
Wire Wire Line
	8750 10300 9600 10300
Connection ~ 9500 10300
Wire Wire Line
	7200 10150 7200 10350
Wire Wire Line
	9050 10300 9050 10650
Wire Wire Line
	9500 10300 9500 10350
Wire Wire Line
	6250 10850 6250 10800
Wire Wire Line
	6550 1600 6450 1600
Wire Wire Line
	6450 1700 6550 1700
Wire Wire Line
	6550 1800 6450 1800
Wire Wire Line
	6450 1900 6550 1900
Wire Wire Line
	6550 2000 6450 2000
Wire Wire Line
	6450 1500 6550 1500
Wire Wire Line
	12950 1900 11500 1900
Wire Wire Line
	11500 2100 12950 2100
Wire Wire Line
	13500 2500 13500 2350
Wire Wire Line
	13400 2350 13400 2400
Wire Wire Line
	13400 2400 13600 2400
Connection ~ 13500 2400
Wire Wire Line
	13600 2400 13600 2350
Wire Wire Line
	14000 1900 13850 1900
Wire Wire Line
	3300 10650 3200 10650
Wire Wire Line
	3200 10500 3400 10500
Wire Wire Line
	2200 10700 2300 10700
Wire Wire Line
	2300 10700 2300 10650
Wire Wire Line
	2300 10650 2400 10650
Wire Wire Line
	2200 10300 2300 10300
Wire Wire Line
	2300 10300 2300 10350
Wire Wire Line
	2300 10350 2400 10350
Wire Wire Line
	3300 10350 3200 10350
Connection ~ 3300 10500
Wire Wire Line
	2200 10500 2400 10500
Wire Wire Line
	3300 10350 3300 10650
Wire Wire Line
	1150 10700 1700 10700
Wire Wire Line
	1700 10500 1150 10500
Wire Wire Line
	1150 10300 1700 10300
Connection ~ 3050 8050
Wire Wire Line
	3050 8100 3050 8050
Connection ~ 2350 9050
Wire Wire Line
	2450 9050 1850 9050
Wire Wire Line
	2350 9050 2350 8600
Wire Wire Line
	1850 8750 3050 8750
Wire Wire Line
	2150 8100 2150 8050
Wire Wire Line
	2000 8950 1850 8950
Wire Wire Line
	2350 8100 2350 8050
Connection ~ 2350 8050
Wire Wire Line
	2150 8850 2150 8600
Wire Wire Line
	2450 8850 1850 8850
Connection ~ 2150 8850
Wire Wire Line
	2150 8050 3200 8050
Wire Wire Line
	3050 8750 3050 8600
Wire Wire Line
	3800 2100 3300 2100
Wire Wire Line
	3800 2200 3300 2200
Wire Wire Line
	3300 2000 3800 2000
Wire Wire Line
	3650 1800 3800 1800
Wire Wire Line
	3650 1300 3800 1300
Wire Wire Line
	3800 1400 3650 1400
Connection ~ 13750 7400
Wire Wire Line
	14150 7400 13650 7400
Wire Wire Line
	13750 7550 13750 7400
Wire Wire Line
	12350 7750 12800 7750
Wire Wire Line
	14650 7400 14900 7400
Wire Wire Line
	13300 7750 13500 7750
Wire Wire Line
	13750 7950 13750 8050
Wire Wire Line
	3350 1600 3800 1600
Wire Notes Line
	450  4900 16050 4900
Wire Notes Line
	4150 4900 4150 11200
Wire Notes Line
	4150 8600 16000 8600
Wire Wire Line
	6650 2300 6450 2300
Wire Wire Line
	1850 7050 1600 7050
Wire Wire Line
	6250 10300 7650 10300
Connection ~ 3450 3650
Connection ~ 3700 3650
Connection ~ 3150 3350
Wire Wire Line
	14400 1900 14600 1900
Connection ~ 14450 1900
Wire Wire Line
	3800 3650 3400 3650
Wire Wire Line
	14750 7950 14750 8050
Wire Wire Line
	14750 7550 14750 7400
Connection ~ 14750 7400
Wire Wire Line
	6250 10300 6250 10350
Wire Wire Line
	3450 3700 3450 3650
Wire Wire Line
	3700 3500 3700 3700
Wire Wire Line
	3150 3700 3150 3350
Wire Wire Line
	2900 4100 2900 4200
Wire Wire Line
	2900 3700 2900 3250
Wire Wire Line
	2850 3250 3800 3250
Connection ~ 2900 3250
Wire Wire Line
	3800 3150 2350 3150
Wire Wire Line
	2400 3700 2400 3150
Connection ~ 2400 3150
Wire Wire Line
	2650 3700 2650 3150
Connection ~ 2650 3150
$Comp
L ANT_PCB_MONO ANT1
U 1 1
P 14800 1900
F 0 "ANT1" H 14600 2150 60  0000 C CNN
F 1 "ANT_PCB_MONO" H 14850 2050 60  0000 C CNN
F 2 "~" H 14800 1900 60  0000 C CNN
F 3 "~" H 14800 1900 60  0000 C CNN
	1    14800 1900
	1    0    0    -1  
$EndComp
$Comp
L STM32L151CxTx DD1
U 1 1
P 5100 2500
F 0 "DD1" H 4600 3850 60  0000 C CNN
F 1 "STM32L151CXTX" H 5250 3850 60  0000 C CNN
F 2 "~" H 5100 2500 60  0000 C CNN
F 3 "~" H 5100 2500 60  0000 C CNN
	1    5100 2500
	1    0    0    -1  
$EndComp
Wire Wire Line
	5050 4200 5050 3950
Wire Wire Line
	4850 3950 4850 4050
Wire Wire Line
	4850 4050 5300 4050
Connection ~ 5050 4050
Wire Wire Line
	4950 3950 4950 4050
Connection ~ 4950 4050
Wire Wire Line
	5150 4050 5150 3950
Wire Wire Line
	5300 4050 5300 3950
Connection ~ 5150 4050
Wire Wire Line
	3800 3350 3100 3350
Wire Wire Line
	3800 3500 3700 3500
NoConn ~ 6450 3050
NoConn ~ 6450 2950
Text Notes 6950 3350 0    60   ~ 0
Just\nPins
Connection ~ 15050 5850
Wire Wire Line
	13700 6400 13700 6500
Wire Wire Line
	13250 6200 13450 6200
Wire Wire Line
	12300 6200 12750 6200
Wire Wire Line
	13700 5850 13700 6000
Wire Wire Line
	14100 5850 13600 5850
Connection ~ 13700 5850
Wire Wire Line
	15000 5850 15100 5850
Wire Wire Line
	15050 6300 15050 6400
Wire Wire Line
	15050 5400 15050 5900
$Comp
L GND #PWR050
U 1 1
P 15050 6400
F 0 "#PWR050" H 15140 6380 30  0001 C CNN
F 1 "GND" H 15050 6320 30  0001 C CNN
F 2 "" H 15050 6400 60  0001 C CNN
F 3 "" H 15050 6400 60  0001 C CNN
	1    15050 6400
	1    0    0    -1  
$EndComp
$Comp
L C C1
U 1 1
P 15050 6100
F 0 "C1" H 14950 6000 50  0000 L CNN
F 1 "10u" H 14950 6200 50  0000 L CNN
F 2 "CAP_0603" V 15150 5950 28  0000 C BNN
F 3 "" H 15050 6100 60  0001 C CNN
	1    15050 6100
	1    0    0    -1  
$EndComp
$Comp
L NPN Q1
U 1 1
P 13650 6200
F 0 "Q1" H 13850 6250 60  0000 C CNN
F 1 "MMBT2222" H 14000 6150 60  0000 C CNN
F 2 "" H 13650 6200 60  0001 C CNN
F 3 "" H 13650 6200 60  0001 C CNN
	1    13650 6200
	1    0    0    -1  
$EndComp
$Comp
L GND #PWR051
U 1 1
P 13700 6500
F 0 "#PWR051" H 13790 6480 30  0001 C CNN
F 1 "GND" H 13700 6420 30  0001 C CNN
F 2 "" H 13700 6500 60  0001 C CNN
F 3 "" H 13700 6500 60  0001 C CNN
	1    13700 6500
	1    0    0    -1  
$EndComp
$Comp
L R R12
U 1 1
P 13000 6200
F 0 "R12" V 13080 6200 50  0000 C CNN
F 1 "1k" V 13000 6200 50  0000 C CNN
F 2 "" H 13000 6200 60  0001 C CNN
F 3 "" H 13000 6200 60  0001 C CNN
	1    13000 6200
	0    -1   -1   0   
$EndComp
Text Label 12300 6200 0    60   ~ 0
Vibro
Text Label 13600 5850 0    60   ~ 0
VibroOut
$Comp
L D_SHOTTKY D1
U 1 1
P 14550 5400
F 0 "D1" H 14400 5500 40  0000 C CNN
F 1 "BAT54WS" H 14650 5500 40  0000 C CNN
F 2 "" H 14550 5400 60  0001 C CNN
F 3 "" H 14550 5400 60  0001 C CNN
	1    14550 5400
	1    0    0    -1  
$EndComp
Wire Wire Line
	14750 5400 15050 5400
Wire Wire Line
	14050 5850 14050 5400
Wire Wire Line
	14050 5400 14350 5400
Connection ~ 14050 5850
Wire Wire Line
	3350 1900 3800 1900
Text Label 3350 1900 0    60   ~ 0
Vibro
$Comp
L MOTOR_PAD M1
U 1 1
P 14550 5850
F 0 "M1" H 14300 6100 60  0000 C CNN
F 1 "MOTOR_PAD" H 14700 6100 60  0000 C CNN
F 2 "~" H 14550 5850 60  0000 C CNN
F 3 "~" H 14550 5850 60  0000 C CNN
	1    14550 5850
	1    0    0    -1  
$EndComp
$Comp
L GND #PWR052
U 1 1
P 14550 6400
F 0 "#PWR052" H 14640 6380 30  0001 C CNN
F 1 "GND" H 14550 6320 30  0001 C CNN
F 2 "" H 14550 6400 60  0000 C CNN
F 3 "" H 14550 6400 60  0000 C CNN
	1    14550 6400
	1    0    0    -1  
$EndComp
Wire Wire Line
	14550 6400 14550 6250
NoConn ~ 6450 1400
NoConn ~ 3800 1500
NoConn ~ 3800 2300
NoConn ~ 3800 2400
NoConn ~ 3800 2500
NoConn ~ 3800 2600
NoConn ~ 3800 2700
NoConn ~ 3800 2800
$Comp
L CONN_4 XL3
U 1 1
P 6800 3250
F 0 "XL3" V 6750 3250 40  0000 C CNN
F 1 "CONN_4" V 6850 3250 40  0000 C CNN
F 2 "~" H 6800 3250 60  0000 C CNN
F 3 "~" H 6800 3250 60  0000 C CNN
	1    6800 3250
	-1   0    0    1   
$EndComp
NoConn ~ 6450 2800
Wire Wire Line
	6600 3200 6450 3200
Wire Wire Line
	6450 3300 6600 3300
Wire Wire Line
	6600 3400 6450 3400
$Comp
L GND #PWR054
U 1 1
P 6600 3000
F 0 "#PWR054" H 6690 2980 30  0001 C CNN
F 1 "GND" H 6600 2920 30  0001 C CNN
F 2 "" H 6600 3000 60  0000 C CNN
F 3 "" H 6600 3000 60  0000 C CNN
	1    6600 3000
	1    0    0    -1  
$EndComp
Wire Wire Line
	6600 3100 6600 3000
$Comp
L +BATT #PWR?
U 1 1
P 15100 5850
F 0 "#PWR?" H 15100 5810 30  0001 C CNN
F 1 "+BATT" H 15180 5880 30  0000 C CNN
F 2 "" H 15100 5850 60  0001 C CNN
F 3 "" H 15100 5850 60  0001 C CNN
	1    15100 5850
	1    0    0    -1  
$EndComp
$EndSCHEMATC
